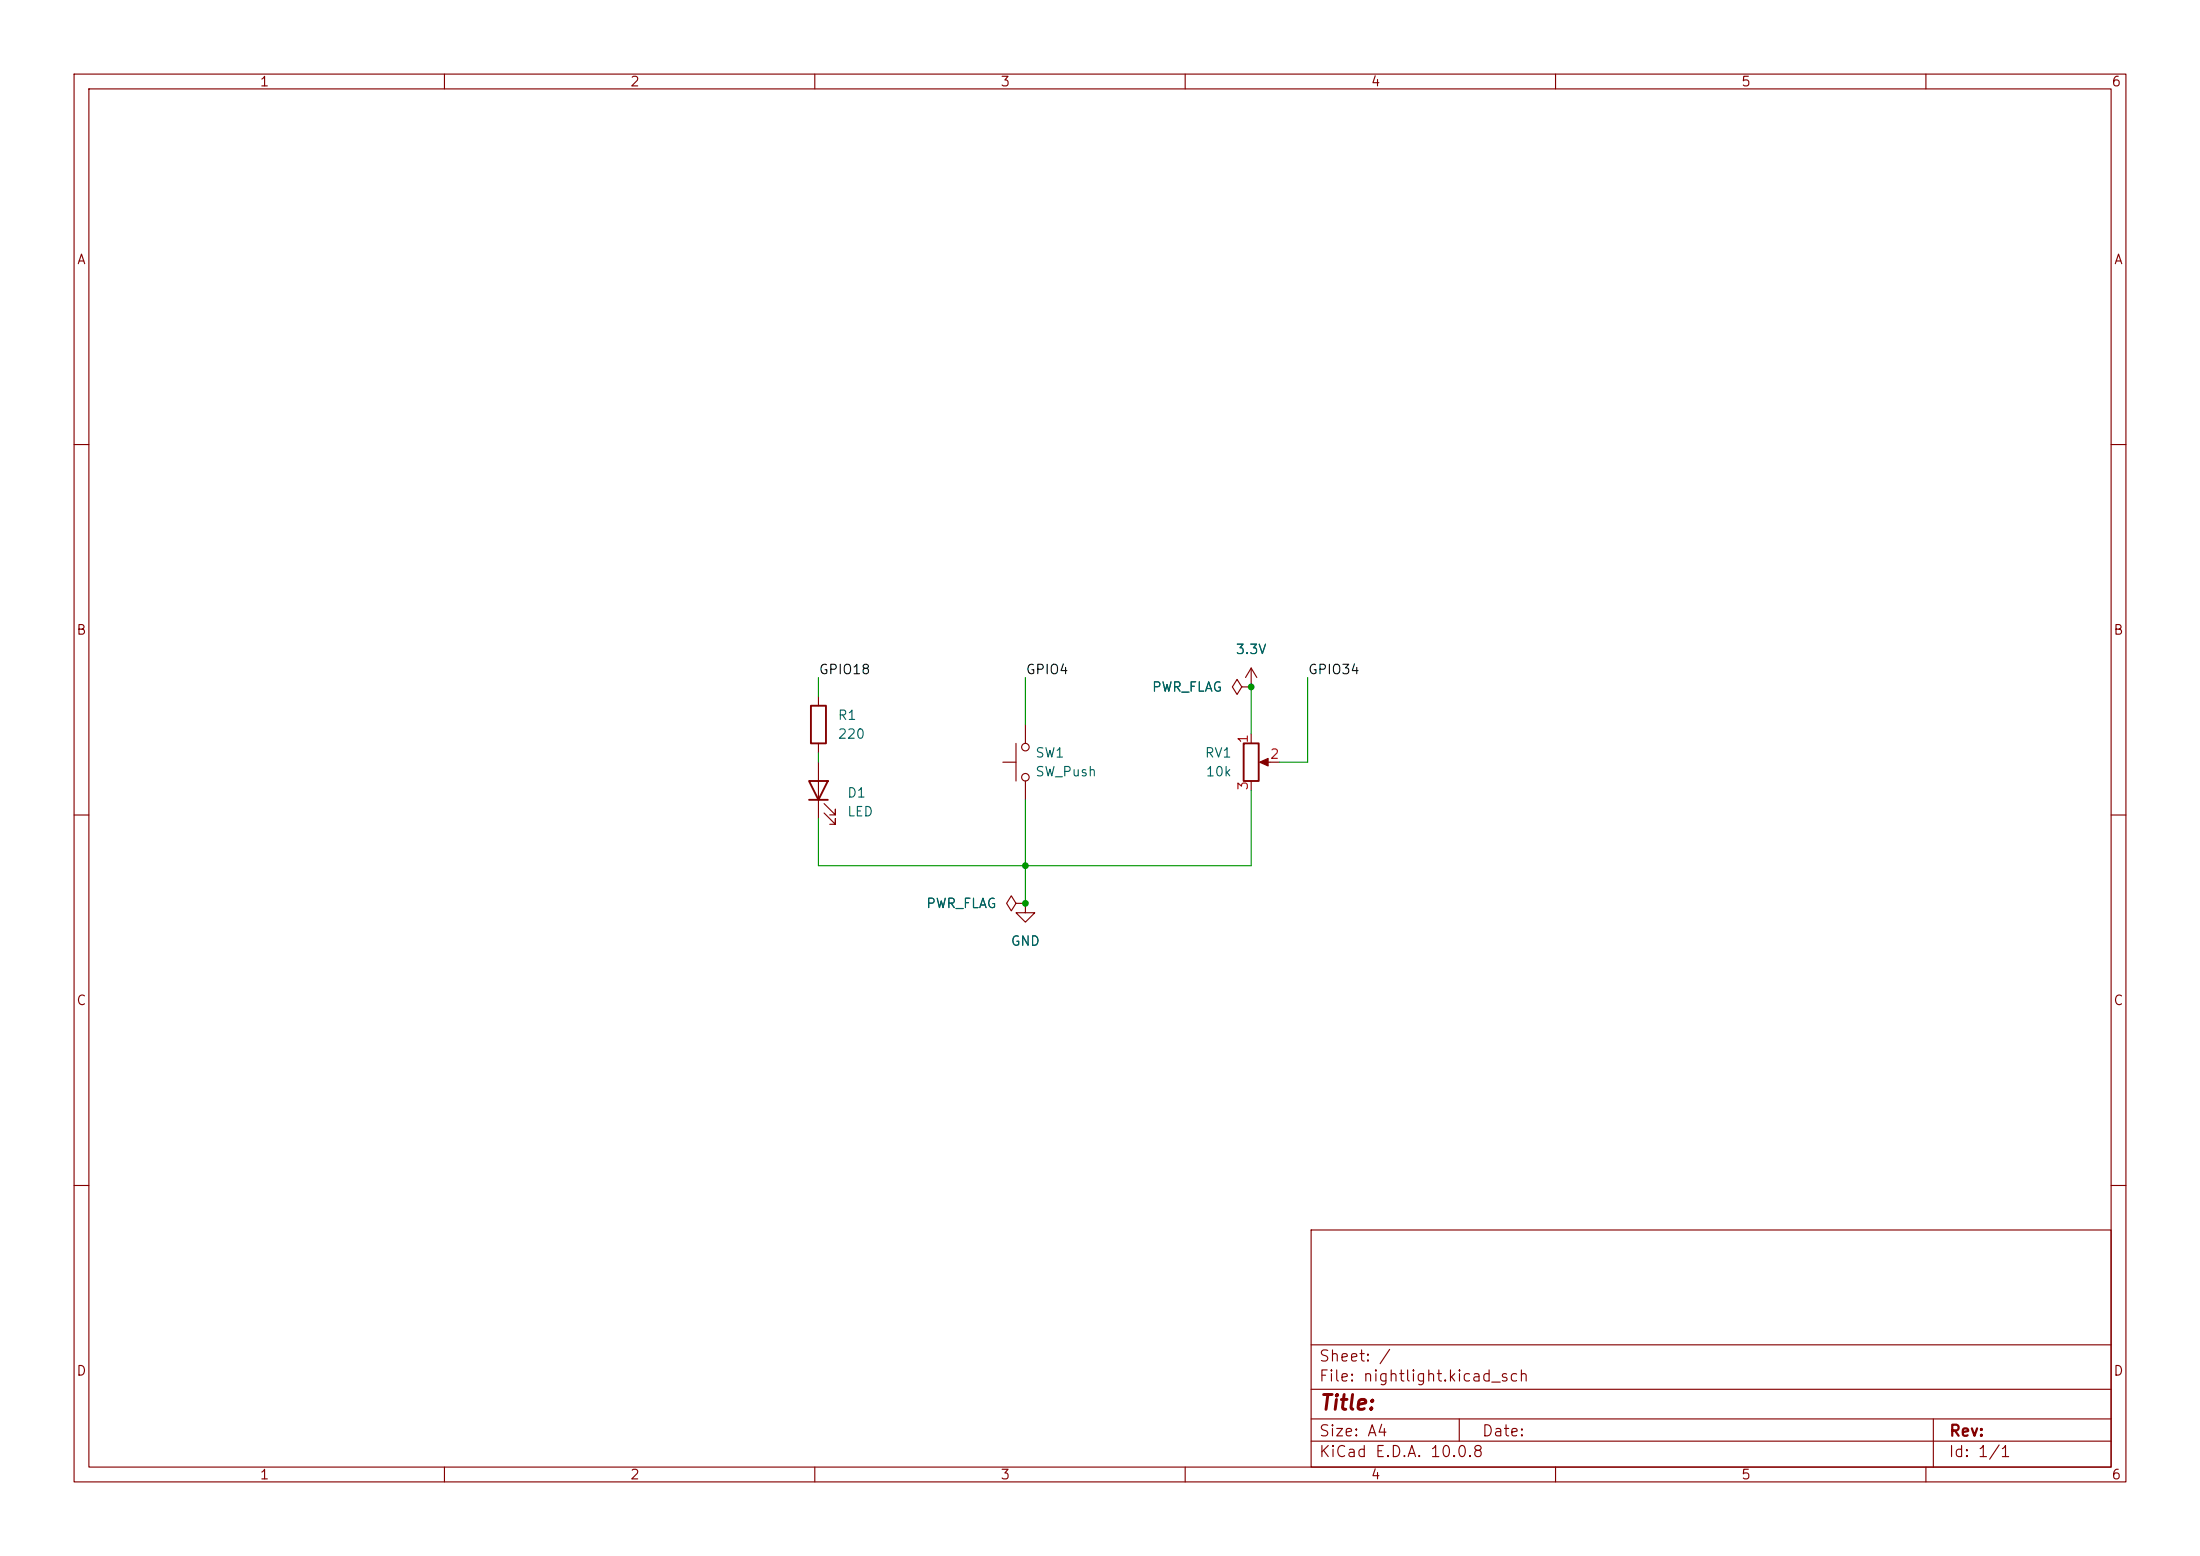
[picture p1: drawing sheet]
(kicad_sch
 (version 20260306)
 (generator "eeschema")
 (generator_version "10.0")
 (paper "A4")
 (lib_symbols
  (symbol "Device:LED"
   (pin_numbers (hide yes))
   (pin_names
    (offset 1.016) (hide yes)) (exclude_from_sim no) (in_bom yes) (on_board yes)
   (in_pos_files yes)
   (duplicate_pin_numbers_are_jumpers no)
   (property "Reference" "D" (at 0 2.54 0) (show_name no) (do_not_autoplace no) (effects (font (size 1.27 1.27))))
   (property "Value" "LED" (at 0 -2.54 0) (show_name no) (do_not_autoplace no) (effects (font (size 1.27 1.27))))
   (property "Footprint" "" (at 0 0 0) (show_name no) (do_not_autoplace no) (hide yes) (effects (font (size 1.27 1.27))))
   (property "Datasheet" "" (at 0 0 0) (show_name no) (do_not_autoplace no) (hide yes) (effects (font (size 1.27 1.27))))
   (property "Description" "Light emitting diode" (at 0 0 0) (show_name no) (do_not_autoplace no) (hide yes) (effects (font (size 1.27 1.27))))
   (property "Sim.Pins" "1=K 2=A" (at 0 0 0) (show_name no) (do_not_autoplace no) (hide yes) (effects (font (size 1.27 1.27))))
   (symbol "LED_0_1"
    (polyline (pts (xy -3.048 -0.762) (xy -4.572 -2.286) (xy -3.81 -2.286) (xy -4.572 -2.286) (xy -4.572 -1.524)) (stroke (width 0) (type default)) (fill (type none)))
    (polyline (pts (xy -1.778 -0.762) (xy -3.302 -2.286) (xy -2.54 -2.286) (xy -3.302 -2.286) (xy -3.302 -1.524)) (stroke (width 0) (type default)) (fill (type none)))
    (polyline (pts (xy -1.27 0) (xy 1.27 0)) (stroke (width 0) (type default)) (fill (type none)))
    (polyline (pts (xy -1.27 -1.27) (xy -1.27 1.27)) (stroke (width 0.254) (type default)) (fill (type none)))
    (polyline (pts (xy 1.27 -1.27) (xy 1.27 1.27) (xy -1.27 0) (xy 1.27 -1.27)) (stroke (width 0.254) (type default)) (fill (type none))))
   (symbol "LED_1_1"
    (pin passive line (at -3.81 0 0) (length 2.54) (name "K" (effects (font (size 1.27 1.27)))) (number "1" (effects (font (size 1.27 1.27)))))
    (pin passive line (at 3.81 0 180) (length 2.54) (name "A" (effects (font (size 1.27 1.27)))) (number "2" (effects (font (size 1.27 1.27))))))
   (embedded_fonts no))
  (symbol "Device:R"
   (pin_numbers (hide yes))
   (pin_names
    (offset 0)) (exclude_from_sim no) (in_bom yes) (on_board yes)
   (in_pos_files yes)
   (duplicate_pin_numbers_are_jumpers no)
   (property "Reference" "R" (at 2.032 0 90) (show_name no) (do_not_autoplace no) (effects (font (size 1.27 1.27))))
   (property "Value" "R" (at 0 0 90) (show_name no) (do_not_autoplace no) (effects (font (size 1.27 1.27))))
   (property "Footprint" "" (at -1.778 0 90) (show_name no) (do_not_autoplace no) (hide yes) (effects (font (size 1.27 1.27))))
   (property "Datasheet" "" (at 0 0 0) (show_name no) (do_not_autoplace no) (hide yes) (effects (font (size 1.27 1.27))))
   (property "Description" "Resistor" (at 0 0 0) (show_name no) (do_not_autoplace no) (hide yes) (effects (font (size 1.27 1.27))))
   (symbol "R_0_1"
    (rectangle (start -1.016 -2.54) (end 1.016 2.54) (stroke (width 0.254) (type default)) (fill (type none))))
   (symbol "R_1_1"
    (pin passive line (at 0 3.81 270) (length 1.27) (name "" (effects (font (size 1.27 1.27)))) (number "1" (effects (font (size 1.27 1.27)))))
    (pin passive line (at 0 -3.81 90) (length 1.27) (name "" (effects (font (size 1.27 1.27)))) (number "2" (effects (font (size 1.27 1.27))))))
   (embedded_fonts no))
  (symbol "Device:R_Potentiometer"
   (pin_names
    (offset 1.016) (hide yes)) (exclude_from_sim no) (in_bom yes) (on_board yes)
   (in_pos_files yes)
   (duplicate_pin_numbers_are_jumpers no)
   (property "Reference" "RV" (at -4.445 0 90) (show_name no) (do_not_autoplace no) (effects (font (size 1.27 1.27))))
   (property "Value" "R_Potentiometer" (at -2.54 0 90) (show_name no) (do_not_autoplace no) (effects (font (size 1.27 1.27))))
   (property "Footprint" "" (at 0 0 0) (show_name no) (do_not_autoplace no) (hide yes) (effects (font (size 1.27 1.27))))
   (property "Datasheet" "" (at 0 0 0) (show_name no) (do_not_autoplace no) (hide yes) (effects (font (size 1.27 1.27))))
   (property "Description" "Potentiometer" (at 0 0 0) (show_name no) (do_not_autoplace no) (hide yes) (effects (font (size 1.27 1.27))))
   (property "Sim.Device" "R" (at 0 0 0) (show_name no) (do_not_autoplace no) (hide yes) (effects (font (size 1.27 1.27))))
   (property "Sim.Type" "POT" (at 0 0 0) (show_name no) (do_not_autoplace no) (hide yes) (effects (font (size 1.27 1.27))))
   (property "Sim.Pins" "1=r0 2=wiper 3=r1" (at 0 0 0) (show_name no) (do_not_autoplace no) (hide yes) (effects (font (size 1.27 1.27))))
   (symbol "R_Potentiometer_0_1"
    (rectangle (start 1.016 2.54) (end -1.016 -2.54) (stroke (width 0.254) (type default)) (fill (type none)))
    (polyline (pts (xy 1.143 0) (xy 2.286 0.508) (xy 2.286 -0.508) (xy 1.143 0)) (stroke (width 0) (type default)) (fill (type outline)))
    (polyline (pts (xy 2.54 0) (xy 1.524 0)) (stroke (width 0) (type default)) (fill (type none))))
   (symbol "R_Potentiometer_1_1"
    (pin passive line (at 0 3.81 270) (length 1.27) (name "1" (effects (font (size 1.27 1.27)))) (number "1" (effects (font (size 1.27 1.27)))))
    (pin passive line (at 3.81 0 180) (length 1.27) (name "2" (effects (font (size 1.27 1.27)))) (number "2" (effects (font (size 1.27 1.27)))))
    (pin passive line (at 0 -3.81 90) (length 1.27) (name "3" (effects (font (size 1.27 1.27)))) (number "3" (effects (font (size 1.27 1.27))))))
   (embedded_fonts no))
  (symbol "Switch:SW_Push"
   (pin_numbers (hide yes))
   (pin_names
    (offset 1.016) (hide yes)) (exclude_from_sim no) (in_bom yes) (on_board yes)
   (in_pos_files yes)
   (duplicate_pin_numbers_are_jumpers no)
   (property "Reference" "SW" (at 1.27 2.54 0) (show_name no) (do_not_autoplace no) (effects (font (size 1.27 1.27)) (justify left)))
   (property "Value" "SW_Push" (at 0 -1.524 0) (show_name no) (do_not_autoplace no) (effects (font (size 1.27 1.27))))
   (property "Footprint" "" (at 0 5.08 0) (show_name no) (do_not_autoplace no) (hide yes) (effects (font (size 1.27 1.27))))
   (property "Datasheet" "" (at 0 5.08 0) (show_name no) (do_not_autoplace no) (hide yes) (effects (font (size 1.27 1.27))))
   (property "Description" "Push button switch, generic, two pins" (at 0 0 0) (show_name no) (do_not_autoplace no) (hide yes) (effects (font (size 1.27 1.27))))
   (symbol "SW_Push_0_1"
    (circle (center -2.032 0) (radius 0.508) (stroke (width 0) (type default)) (fill (type none)))
    (polyline (pts (xy 0 1.27) (xy 0 3.048)) (stroke (width 0) (type default)) (fill (type none)))
    (circle (center 2.032 0) (radius 0.508) (stroke (width 0) (type default)) (fill (type none)))
    (polyline (pts (xy 2.54 1.27) (xy -2.54 1.27)) (stroke (width 0) (type default)) (fill (type none)))
    (pin passive line (at -5.08 0 0) (length 2.54) (name "1" (effects (font (size 1.27 1.27)))) (number "1" (effects (font (size 1.27 1.27)))))
    (pin passive line (at 5.08 0 180) (length 2.54) (name "2" (effects (font (size 1.27 1.27)))) (number "2" (effects (font (size 1.27 1.27))))))
   (embedded_fonts no))
  (symbol "power:GND"
   (power global)
   (pin_numbers (hide yes))
   (pin_names
    (offset 0) (hide yes)) (exclude_from_sim no) (in_bom yes) (on_board yes)
   (in_pos_files yes)
   (duplicate_pin_numbers_are_jumpers no)
   (property "Reference" "#PWR" (at 0 -6.35 0) (show_name no) (do_not_autoplace no) (hide yes) (effects (font (size 1.27 1.27))))
   (property "Value" "GND" (at 0 -3.81 0) (show_name no) (do_not_autoplace no) (effects (font (size 1.27 1.27))))
   (property "Footprint" "" (at 0 0 0) (show_name no) (do_not_autoplace no) (hide yes) (effects (font (size 1.27 1.27))))
   (property "Datasheet" "" (at 0 0 0) (show_name no) (do_not_autoplace no) (hide yes) (effects (font (size 1.27 1.27))))
   (property "Description" "Power symbol creates a global label with name \"GND\" , ground" (at 0 0 0) (show_name no) (do_not_autoplace no) (hide yes) (effects (font (size 1.27 1.27))))
   (symbol "GND_0_1"
    (polyline (pts (xy 0 0) (xy 0 -1.27) (xy 1.27 -1.27) (xy 0 -2.54) (xy -1.27 -1.27) (xy 0 -1.27)) (stroke (width 0) (type default)) (fill (type none))))
   (symbol "GND_1_1"
    (pin power_in line (at 0 0 270) (length 0) (name "" (effects (font (size 1.27 1.27)))) (number "1" (effects (font (size 1.27 1.27))))))
   (embedded_fonts no))
  (symbol "power:PWR_FLAG"
   (power global)
   (pin_numbers (hide yes))
   (pin_names
    (offset 0) (hide yes)) (exclude_from_sim no) (in_bom yes) (on_board yes)
   (in_pos_files yes)
   (duplicate_pin_numbers_are_jumpers no)
   (property "Reference" "#FLG" (at 0 1.905 0) (show_name no) (do_not_autoplace no) (hide yes) (effects (font (size 1.27 1.27))))
   (property "Value" "PWR_FLAG" (at 0 3.81 0) (show_name no) (do_not_autoplace no) (effects (font (size 1.27 1.27))))
   (property "Footprint" "" (at 0 0 0) (show_name no) (do_not_autoplace no) (hide yes) (effects (font (size 1.27 1.27))))
   (property "Datasheet" "" (at 0 0 0) (show_name no) (do_not_autoplace no) (hide yes) (effects (font (size 1.27 1.27))))
   (property "Description" "Special symbol for telling ERC where power comes from" (at 0 0 0) (show_name no) (do_not_autoplace no) (hide yes) (effects (font (size 1.27 1.27))))
   (symbol "PWR_FLAG_0_0"
    (pin power_out line (at 0 0 90) (length 0) (name "" (effects (font (size 1.27 1.27)))) (number "1" (effects (font (size 1.27 1.27))))))
   (symbol "PWR_FLAG_0_1"
    (polyline (pts (xy 0 0) (xy 0 1.27) (xy -1.016 1.905) (xy 0 2.54) (xy 1.016 1.905) (xy 0 1.27)) (stroke (width 0) (type default)) (fill (type none))))
   (embedded_fonts no))
  (symbol "power:VCC"
   (power global)
   (pin_numbers (hide yes))
   (pin_names
    (offset 0) (hide yes)) (exclude_from_sim no) (in_bom yes) (on_board yes)
   (in_pos_files yes)
   (duplicate_pin_numbers_are_jumpers no)
   (property "Reference" "#PWR" (at 0 -3.81 0) (show_name no) (do_not_autoplace no) (hide yes) (effects (font (size 1.27 1.27))))
   (property "Value" "VCC" (at 0 3.556 0) (show_name no) (do_not_autoplace no) (effects (font (size 1.27 1.27))))
   (property "Footprint" "" (at 0 0 0) (show_name no) (do_not_autoplace no) (hide yes) (effects (font (size 1.27 1.27))))
   (property "Datasheet" "" (at 0 0 0) (show_name no) (do_not_autoplace no) (hide yes) (effects (font (size 1.27 1.27))))
   (property "Description" "Power symbol creates a global label with name \"VCC\"" (at 0 0 0) (show_name no) (do_not_autoplace no) (hide yes) (effects (font (size 1.27 1.27))))
   (symbol "VCC_0_1"
    (polyline (pts (xy -0.762 1.27) (xy 0 2.54)) (stroke (width 0) (type default)) (fill (type none)))
    (polyline (pts (xy 0 2.54) (xy 0.762 1.27)) (stroke (width 0) (type default)) (fill (type none)))
    (polyline (pts (xy 0 0) (xy 0 2.54)) (stroke (width 0) (type default)) (fill (type none))))
   (symbol "VCC_1_1"
    (pin power_in line (at 0 0 90) (length 0) (name "" (effects (font (size 1.27 1.27)))) (number "1" (effects (font (size 1.27 1.27))))))
   (embedded_fonts no)))
 (junction
  (at 168.91 92.71)
  (diameter 0)
  (color 0 0 0 0))
 (junction
  (at 138.43 121.92)
  (diameter 0)
  (color 0 0 0 0))
 (junction
  (at 138.43 116.84)
  (diameter 0)
  (color 0 0 0 0))
 (wire
  (pts (xy 110.49 91.44) (xy 110.49 93.98))
  (stroke (width 0) (type default)))
 (wire
  (pts (xy 110.49 110.49) (xy 110.49 116.84))
  (stroke (width 0) (type default)))
 (wire
  (pts (xy 176.53 102.87) (xy 172.72 102.87))
  (stroke (width 0) (type default)))
 (wire
  (pts (xy 110.49 116.84) (xy 138.43 116.84))
  (stroke (width 0) (type default)))
 (wire
  (pts (xy 138.43 91.44) (xy 138.43 97.79))
  (stroke (width 0) (type default)))
 (wire
  (pts (xy 168.91 116.84) (xy 138.43 116.84))
  (stroke (width 0) (type default)))
 (wire
  (pts (xy 138.43 107.95) (xy 138.43 116.84))
  (stroke (width 0) (type default)))
 (wire
  (pts (xy 110.49 101.6) (xy 110.49 102.87))
  (stroke (width 0) (type default)))
 (wire
  (pts (xy 168.91 92.71) (xy 168.91 99.06))
  (stroke (width 0) (type default)))
 (wire
  (pts (xy 168.91 106.68) (xy 168.91 116.84))
  (stroke (width 0) (type default)))
 (wire
  (pts (xy 138.43 116.84) (xy 138.43 121.92))
  (stroke (width 0) (type default)))
 (wire
  (pts (xy 176.53 91.44) (xy 176.53 102.87))
  (stroke (width 0) (type default)))
 (label "GPIO4"
  (at 138.43 91.44 0)
  (effects (font (size 1.27 1.27)) (justify left bottom)))
 (label "GPIO34"
  (at 176.53 91.44 0)
  (effects (font (size 1.27 1.27)) (justify left bottom)))
 (label "GPIO18"
  (at 110.49 91.44 0)
  (effects (font (size 1.27 1.27)) (justify left bottom)))
 (symbol
  (lib_id "power:PWR_FLAG")
  (at 168.91 92.71 90)
  (unit 1)
  (body_style 1)
  (exclude_from_sim no)
  (in_bom yes)
  (on_board yes)
  (in_pos_files yes)
  (dnp no)
  (fields_autoplaced yes)
  (property "Reference" "#FLG02" (at 167.005 92.71 0) (hide yes) (show_name no) (do_not_autoplace no) (effects (font (size 1.27 1.27))))
  (property "Value" "PWR_FLAG" (at 165.1 92.7099 90) (show_name no) (do_not_autoplace no) (effects (font (size 1.27 1.27)) (justify left)))
  (property "Footprint" "" (at 168.91 92.71 0) (hide yes) (show_name no) (do_not_autoplace no) (effects (font (size 1.27 1.27))))
  (property "Datasheet" "" (at 168.91 92.71 0) (hide yes) (show_name no) (do_not_autoplace no) (effects (font (size 1.27 1.27))))
  (property "Description" "Special symbol for telling ERC where power comes from" (at 168.91 92.71 0) (hide yes) (show_name no) (do_not_autoplace no) (effects (font (size 1.27 1.27))))
  (pin "1"))
 (symbol
  (lib_id "Device:LED")
  (at 110.49 106.68 90)
  (unit 1)
  (body_style 1)
  (exclude_from_sim no)
  (in_bom yes)
  (on_board yes)
  (in_pos_files yes)
  (dnp no)
  (fields_autoplaced yes)
  (property "Reference" "D1" (at 114.3 106.9974 90) (show_name no) (do_not_autoplace no) (effects (font (size 1.27 1.27)) (justify right)))
  (property "Value" "LED" (at 114.3 109.5374 90) (show_name no) (do_not_autoplace no) (effects (font (size 1.27 1.27)) (justify right)))
  (property "Footprint" "" (at 110.49 106.68 0) (hide yes) (show_name no) (do_not_autoplace no) (effects (font (size 1.27 1.27))))
  (property "Datasheet" "" (at 110.49 106.68 0) (hide yes) (show_name no) (do_not_autoplace no) (effects (font (size 1.27 1.27))))
  (property "Description" "Light emitting diode" (at 110.49 106.68 0) (hide yes) (show_name no) (do_not_autoplace no) (effects (font (size 1.27 1.27))))
  (property "Sim.Pins" "1=K 2=A" (at 110.49 106.68 0) (hide yes) (show_name no) (do_not_autoplace no) (effects (font (size 1.27 1.27))))
  (pin "1")
  (pin "2"))
 (symbol
  (lib_id "power:VCC")
  (at 168.91 92.71 0)
  (unit 1)
  (body_style 1)
  (exclude_from_sim no)
  (in_bom yes)
  (on_board yes)
  (in_pos_files yes)
  (dnp no)
  (fields_autoplaced yes)
  (property "Reference" "#PWR02" (at 168.91 96.52 0) (hide yes) (show_name no) (do_not_autoplace no) (effects (font (size 1.27 1.27))))
  (property "Value" "3.3V" (at 168.91 87.63 0) (show_name no) (do_not_autoplace no) (effects (font (size 1.27 1.27))))
  (property "Footprint" "" (at 168.91 92.71 0) (hide yes) (show_name no) (do_not_autoplace no) (effects (font (size 1.27 1.27))))
  (property "Datasheet" "" (at 168.91 92.71 0) (hide yes) (show_name no) (do_not_autoplace no) (effects (font (size 1.27 1.27))))
  (property "Description" "Power symbol creates a global label with name \"VCC\"" (at 168.91 92.71 0) (hide yes) (show_name no) (do_not_autoplace no) (effects (font (size 1.27 1.27))))
  (pin "1"))
 (symbol
  (lib_id "Switch:SW_Push")
  (at 138.43 102.87 90)
  (unit 1)
  (body_style 1)
  (exclude_from_sim no)
  (in_bom yes)
  (on_board yes)
  (in_pos_files yes)
  (dnp no)
  (fields_autoplaced yes)
  (property "Reference" "SW1" (at 139.7 101.5999 90) (show_name no) (do_not_autoplace no) (effects (font (size 1.27 1.27)) (justify right)))
  (property "Value" "SW_Push" (at 139.7 104.1399 90) (show_name no) (do_not_autoplace no) (effects (font (size 1.27 1.27)) (justify right)))
  (property "Footprint" "" (at 133.35 102.87 0) (hide yes) (show_name no) (do_not_autoplace no) (effects (font (size 1.27 1.27))))
  (property "Datasheet" "" (at 133.35 102.87 0) (hide yes) (show_name no) (do_not_autoplace no) (effects (font (size 1.27 1.27))))
  (property "Description" "Push button switch, generic, two pins" (at 138.43 102.87 0) (hide yes) (show_name no) (do_not_autoplace no) (effects (font (size 1.27 1.27))))
  (pin "1")
  (pin "2"))
 (symbol
  (lib_id "power:GND")
  (at 138.43 121.92 0)
  (unit 1)
  (body_style 1)
  (exclude_from_sim no)
  (in_bom yes)
  (on_board yes)
  (in_pos_files yes)
  (dnp no)
  (fields_autoplaced yes)
  (property "Reference" "#PWR01" (at 138.43 128.27 0) (hide yes) (show_name no) (do_not_autoplace no) (effects (font (size 1.27 1.27))))
  (property "Value" "GND" (at 138.43 127 0) (show_name no) (do_not_autoplace no) (effects (font (size 1.27 1.27))))
  (property "Footprint" "" (at 138.43 121.92 0) (hide yes) (show_name no) (do_not_autoplace no) (effects (font (size 1.27 1.27))))
  (property "Datasheet" "" (at 138.43 121.92 0) (hide yes) (show_name no) (do_not_autoplace no) (effects (font (size 1.27 1.27))))
  (property "Description" "Power symbol creates a global label with name \"GND\" , ground" (at 138.43 121.92 0) (hide yes) (show_name no) (do_not_autoplace no) (effects (font (size 1.27 1.27))))
  (pin "1"))
 (symbol
  (lib_id "Device:R")
  (at 110.49 97.79 0)
  (unit 1)
  (body_style 1)
  (exclude_from_sim no)
  (in_bom yes)
  (on_board yes)
  (in_pos_files yes)
  (dnp no)
  (fields_autoplaced yes)
  (property "Reference" "R1" (at 113.03 96.5199 0) (show_name no) (do_not_autoplace no) (effects (font (size 1.27 1.27)) (justify left)))
  (property "Value" "220" (at 113.03 99.0599 0) (show_name no) (do_not_autoplace no) (effects (font (size 1.27 1.27)) (justify left)))
  (property "Footprint" "" (at 108.712 97.79 90) (hide yes) (show_name no) (do_not_autoplace no) (effects (font (size 1.27 1.27))))
  (property "Datasheet" "" (at 110.49 97.79 0) (hide yes) (show_name no) (do_not_autoplace no) (effects (font (size 1.27 1.27))))
  (property "Description" "Resistor" (at 110.49 97.79 0) (hide yes) (show_name no) (do_not_autoplace no) (effects (font (size 1.27 1.27))))
  (pin "2")
  (pin "1"))
 (symbol
  (lib_id "power:PWR_FLAG")
  (at 138.43 121.92 90)
  (unit 1)
  (body_style 1)
  (exclude_from_sim no)
  (in_bom yes)
  (on_board yes)
  (in_pos_files yes)
  (dnp no)
  (fields_autoplaced yes)
  (property "Reference" "#FLG01" (at 136.525 121.92 0) (hide yes) (show_name no) (do_not_autoplace no) (effects (font (size 1.27 1.27))))
  (property "Value" "PWR_FLAG" (at 134.62 121.9199 90) (show_name no) (do_not_autoplace no) (effects (font (size 1.27 1.27)) (justify left)))
  (property "Footprint" "" (at 138.43 121.92 0) (hide yes) (show_name no) (do_not_autoplace no) (effects (font (size 1.27 1.27))))
  (property "Datasheet" "" (at 138.43 121.92 0) (hide yes) (show_name no) (do_not_autoplace no) (effects (font (size 1.27 1.27))))
  (property "Description" "Special symbol for telling ERC where power comes from" (at 138.43 121.92 0) (hide yes) (show_name no) (do_not_autoplace no) (effects (font (size 1.27 1.27))))
  (pin "1"))
 (symbol
  (lib_id "Device:R_Potentiometer")
  (at 168.91 102.87 0)
  (unit 1)
  (body_style 1)
  (exclude_from_sim no)
  (in_bom yes)
  (on_board yes)
  (in_pos_files yes)
  (dnp no)
  (fields_autoplaced yes)
  (property "Reference" "RV1" (at 166.37 101.5999 0) (show_name no) (do_not_autoplace no) (effects (font (size 1.27 1.27)) (justify right)))
  (property "Value" "10k" (at 166.37 104.1399 0) (show_name no) (do_not_autoplace no) (effects (font (size 1.27 1.27)) (justify right)))
  (property "Footprint" "" (at 168.91 102.87 0) (hide yes) (show_name no) (do_not_autoplace no) (effects (font (size 1.27 1.27))))
  (property "Datasheet" "" (at 168.91 102.87 0) (hide yes) (show_name no) (do_not_autoplace no) (effects (font (size 1.27 1.27))))
  (property "Description" "Potentiometer" (at 168.91 102.87 0) (hide yes) (show_name no) (do_not_autoplace no) (effects (font (size 1.27 1.27))))
  (property "Sim.Device" "R" (at 168.91 102.87 0) (hide yes) (show_name no) (do_not_autoplace no) (effects (font (size 1.27 1.27))))
  (property "Sim.Type" "POT" (at 168.91 102.87 0) (hide yes) (show_name no) (do_not_autoplace no) (effects (font (size 1.27 1.27))))
  (property "Sim.Pins" "1=r0 2=wiper 3=r1" (at 168.91 102.87 0) (hide yes) (show_name no) (do_not_autoplace no) (effects (font (size 1.27 1.27))))
  (pin "1")
  (pin "2")
  (pin "3"))
 (sheet_instances
  (path ""
   (page "1")))
 (embedded_fonts no))
